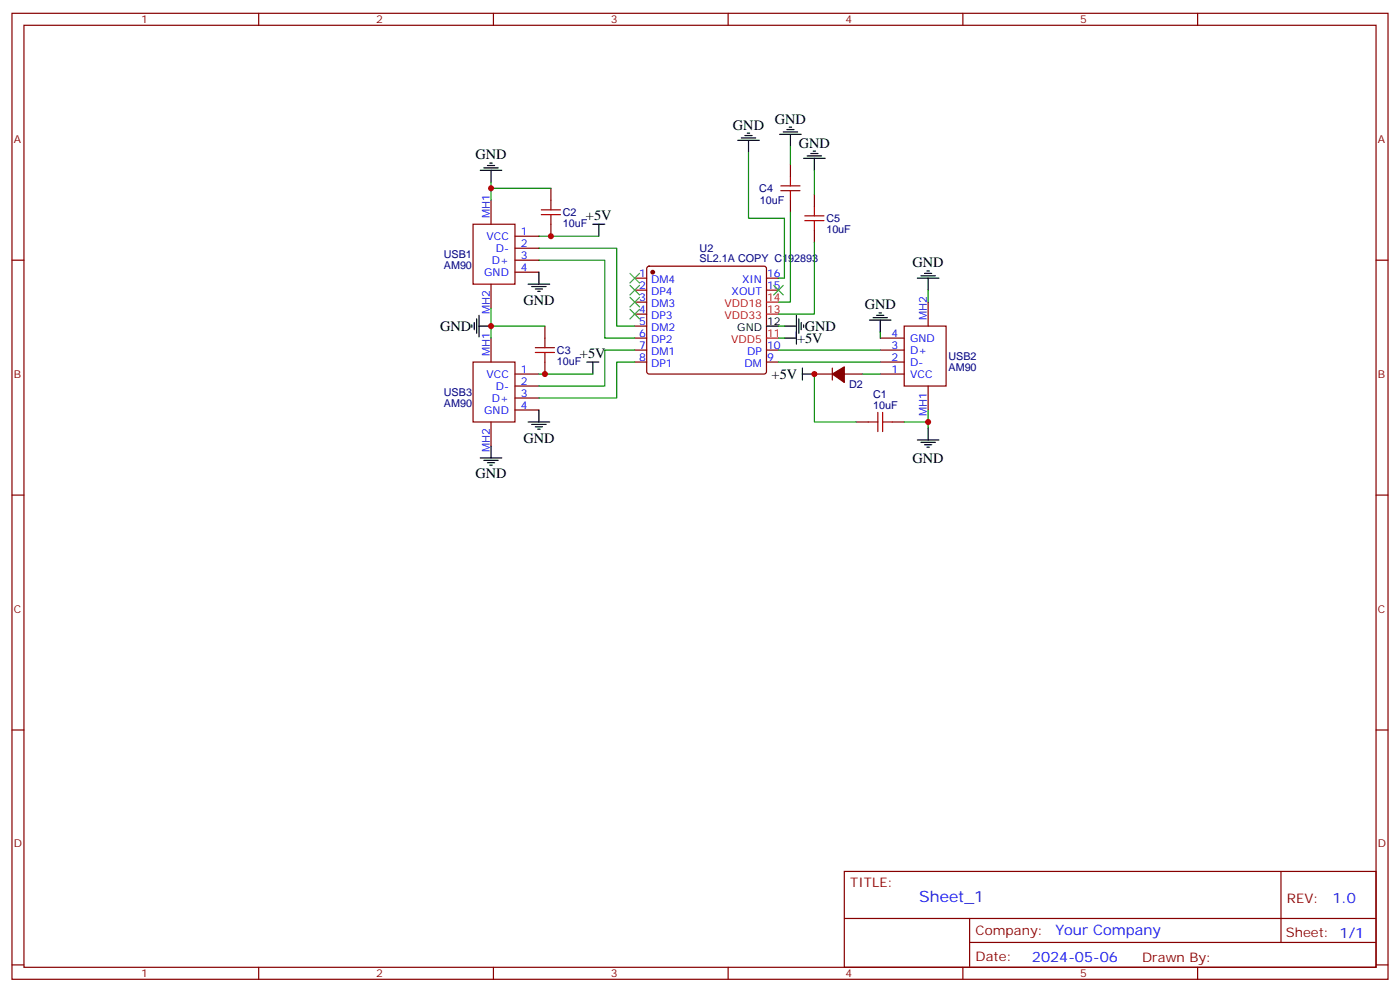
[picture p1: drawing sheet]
<svg xmlns="http://www.w3.org/2000/svg" width="412mm" height="292mm" viewBox="0 0 412 292" stroke-linecap="round" stroke-linejoin="round" font-family="sans-serif">
<g fill="none" stroke="#870000" stroke-width=".35">
<path d="M3.5 3.9h405.4v284.4h-405.4zM7.1 7.4h398.2v277.3h-398.2zM76.2 3.9v3.5M145.3 3.9v3.5M214.5 3.9v3.5M283.6 3.9v3.5M352.8 3.9v3.5M144.6 58.9v7.1M162.3 55.4v3.5M232.8 48.4v3.5M232.8 58.9v3.6M239.9 57.2v3.5"/>
<path d="M3.5 76.6h3.6M139.3 66h12.4v17.6h-12.4zM151.7 76.6h7M151.7 73.1h7M151.7 69.5h7M162.3 66v3.5M190.7 78.6l.5-.2h33.9l.5 .2 .2 .5v30.3l-.3 .5-.4 .2h-33.9l-.5-.2-.2-.5v-30.3zM239.9 67.8v3.5M405.3 76.6h3.6M144.6 83.6v7.1M144.6 99.5v7.1M151.7 80.1h7"/>
<path d="M160.5 96v3.5M187 81.9h3.5M187 85.4h3.5M187 88.9h3.5M187 92.5h3.5M187 96h3.5M187 99.5h3.5M225.8 81.9h3.5M225.8 85.4h3.5M259.3 99.5h7M266.3 96h12.4v17.6h-12.4zM273.4 88.9v7.1"/>
<path d="M139.3 106.6h12.4v17.6h-12.4zM151.7 110.1h7M151.7 117.2h7M151.7 113.6h7M160.5 106.6v3.5M187 103h3.5M187 106.6h3.5M225.8 103h3.5M225.8 106.6h3.5M239.9 110.1h5.3M245.2 108.3v3.6M248.7 110.1h5.3"/>
<path d="M259.3 103h7M259.3 106.6h7M259.3 110.1h7M273.4 113.6v7.1M144.6 124.2v7.1M151.7 120.7h7M252.2 124.2h3.6M262.8 124.2h3.5M3.5 145.7h3.6M405.3 145.7h3.6M3.5 214.9h3.6M405.3 214.9h3.6"/>
<path d="M248.7 256.5h156.6v28.2h-156.6zM377.3 256.5v20.9M248.7 270.4h156.5M285.6 277.4h119.6M285.6 270.4v14.1M3.5 284h3.6M76.2 284.7v3.6M145.3 284.7v3.6M214.5 284.7v3.6M283.6 284.7v3.6M352.8 284.7v3.6M405.3 284h3.6"/>
</g>
<g fill="#870000" stroke="#870000" stroke-width=".35">
<path d="M245.2 110.1l3.5-2.1v4.6z"/>
<circle cx="192.3" cy="80.1" r=".53"/>
</g>
<path d="M225.8 99.5h3.5M225.8 92.5h3.5M225.8 88.9h3.5" fill="none" stroke="#f00" stroke-width=".35"/>
<g fill="none" stroke="#000" stroke-width=".35">
<path d="M219.4 39.9h2.1M220.1 39.2h.7M229.7 39.5h6.3M230.7 38.8h4.2M231.8 38.1h2.1M232.5 37.4h.7M232.8 39.5v3.6M141.5 50.1h6.3M142.5 49.4h4.3M143.6 48.7h2.1M144.3 48h.7M144.6 50.1v3.6"/>
<path d="M217.3 41.3h6.4M218.4 40.6h4.2M220.5 41.3v3.5M236.7 46.6h6.4M237.8 45.9h4.2M238.8 45.2h2.1M239.5 44.5h.7M239.9 46.6v3.5M174.6 66h3.6M176.4 66v3.5M273 79.8h.8M139 95.6v.7"/>
<path d="M139.7 94.9v2.1M140.4 93.9v4.2M141.1 96h3.5M141.1 92.8v6.4M155.6 83.6h6.3M156.6 84.3h4.3M157.7 85.1h2.1M158.4 85.8h.7M158.7 80.1v3.5M225.8 96h3.5M231.1 96h3.5M231.1 99.5h3.5"/>
<path d="M234.6 92.8v8.5M235.3 93.9v4.2M236 94.9v2.1M236.7 95.6v.7M256.1 94.2h6.4M257.2 93.5h4.2M258.2 92.8h2.1M258.9 92.1h.7M259.3 94.2v3.6M270.2 81.9h6.4M271.3 81.2h4.2M272.3 80.5h2.2"/>
<path d="M273.4 81.9v3.5M172.9 106.6h3.5M174.6 106.6v3.5M236.4 110.1h3.5M236.4 108.3v3.6M141.5 134.8h6.3M142.5 135.5h4.3M143.6 136.2h2.1M144.3 136.9h.7M144.6 131.3v3.5M155.6 124.2h6.3M156.6 124.9h4.3"/>
<path d="M157.7 125.6h2.1M158.4 126.3h.7M158.7 120.7v3.5M270.2 129.5h6.4M271.3 130.2h4.2M272.3 130.9h2.2M273 131.6h.8M273.4 126v3.5"/>
</g>
<g fill="none" stroke="#008700" stroke-width=".35">
<path d="M144.6 53.7v5.2M144.6 55.4h17.7M220.5 44.8v19.4h10.6v17.7h-1.8M232.8 43.1v5.3M239.9 50.1v7.1M158.7 73.1h23v22.9h5.3M158.7 76.6h19.5v22.9h8.8M158.7 69.5h17.7M232.8 62.5v26.4h-3.5M239.9 71.3v21.2h-10.6M144.6 90.7v8.8M144.6 96h15.9"/>
<path d="M229.3 96h1.8M229.3 99.5h1.8M259.3 97.8v1.7M273.4 85.4v3.5M158.7 110.1h15.9M187 103h-8.8v10.6h-19.5M187 106.6h-5.3v10.6h-23M229.3 103h30M229.3 106.6h30M239.9 110.1v14.1h12.3M254 110.1h5.3M266.3 124.2h7.1"/>
<path d="M273.4 120.7v5.3"/>
</g>
<g fill="none" stroke="#a10000" stroke-width=".35">
<path d="M162.3 58.9v2.9M230 56.1h5.7M230 54.7h5.7M232.8 51.9v2.8M232.8 56.1v2.8M159.5 63.2h5.6M159.5 61.8h5.6M162.3 63.2v2.8M237.1 64.9h5.6M237.1 63.5h5.6M239.9 60.7v2.8M239.9 64.9v2.9"/>
<path d="M160.5 99.5v2.8M157.7 103.8h5.6M157.7 102.3h5.6M160.5 103.8v2.8M255.8 124.2h2.8M258.6 121.4v5.6M260 121.4v5.6M260 124.2h2.8"/>
</g>
<path d="M185.6 80.5l2.8 2.8M185.6 84l2.8 2.8M185.6 87.5l2.8 2.8M185.6 91.1l2.8 2.8M188.4 80.5l-2.8 2.8M188.4 84l-2.8 2.8M188.4 87.5l-2.8 2.8M188.4 91.1l-2.8 2.8M227.9 84l2.8 2.8M230.7 84l-2.8 2.8" fill="none" stroke="#3c3" stroke-width=".35"/>
<g fill="#c00">
<circle cx="144.6" cy="96" r=".88"/>
<circle cx="273.4" cy="124.2" r=".88"/>
<circle cx="144.6" cy="55.4" r=".88"/>
<circle cx="160.5" cy="110.1" r=".88"/>
<circle cx="162.3" cy="69.5" r=".88"/>
<circle cx="239.9" cy="110.1" r=".88"/>
</g>
<text font-size="4.6" fill="#00f" x="270.8" y="265.5">Sheet_1</text>
<g font-size="4.2">
<text x="215.9" y="38.1">GND</text>
<text x="228.2" y="36.4">GND</text>
<text x="140.1" y="46.9">GND</text>
<text x="235.3" y="43.4">GND</text>
<text x="172.6" y="64.9">+5V</text>
<text x="268.8" y="78.7">GND</text>
<text x="154.2" y="89.7">GND</text>
<text x="254.7" y="91">GND</text>
<text x="129.6" y="97.4">GND</text>
<text x="234.8" y="100.9">+5V</text>
<text x="237.1" y="97.4">GND</text>
<text x="170.8" y="105.5">+5V</text>
<text x="227.3" y="111.5">+5V</text>
<text x="154.2" y="130.3">GND</text>
<text x="268.8" y="136.2">GND</text>
<text x="140.1" y="140.8">GND</text>
</g>
<g font-size="4.2" fill="#00f">
<text x="392.5" y="265.8">1.0</text>
<text x="310.9" y="275.3">Your Company</text>
<text x="304" y="283.1">2024-05-06</text>
</g>
<g font-size="3.9" fill="#800">
<text x="250.5" y="261.1">TITLE:</text>
<text x="379.1" y="265.8">REV:</text>
<text x="287.4" y="275.3">Company:</text>
<text x="378.7" y="275.9">Sheet: 1/1</text>
<text x="287.4" y="283">Date:</text>
<text x="336.4" y="283.1">Drawn By:</text>
</g>
<g font-size="3.2" fill="#800">
<text x="41.6" y="6.9">1</text>
<text x="110.8" y="6.9">2</text>
<text x="179.9" y="6.9">3</text>
<text x="249.1" y="6.9">4</text>
<text x="318.2" y="6.9">5</text>
<text x="4.1" y="42">A</text>
<text x="405.9" y="42">A</text>
<text x="4.1" y="111.2">B</text>
<text x="405.9" y="111.2">B</text>
<text x="4.1" y="180.3">C</text>
<text x="405.9" y="180.3">C</text>
<text x="4.1" y="249.4">D</text>
<text x="405.9" y="249.4">D</text>
<text x="41.6" y="287.7">1</text>
<text x="110.8" y="287.7">2</text>
<text x="179.9" y="287.7">3</text>
<text x="249.1" y="287.7">4</text>
<text x="318.2" y="287.7">5</text>
</g>
<g font-size="3.2" fill="#000080">
<text x="223.7" y="56.6">C4</text>
<text x="165.8" y="63.6">C2</text>
<text x="223.8" y="60.1">10uF</text>
<text x="243.4" y="65.4">C5</text>
<text x="165.8" y="66.8">10uF</text>
<text x="243.4" y="68.6">10uF</text>
<text x="130.7" y="75.9">USB1</text>
<text x="206.1" y="77.2">SL2.1A COPY C192893</text>
<text x="206.1" y="74">U2</text>
<text x="130.7" y="79.1">AM90</text>
<text x="164" y="107.4">10uF</text>
<text x="164" y="104.2">C3</text>
<text x="279.4" y="105.9">USB2</text>
<text x="279.4" y="109.1">AM90</text>
<text x="130.7" y="119.7">AM90</text>
<text x="130.7" y="116.5">USB3</text>
<text x="250.1" y="114.3">D2</text>
<text x="257.2" y="117.2">C1</text>
<text x="257.2" y="120.3">10uF</text>
</g>
<g font-size="3.2" fill="#00f">
<text x="144.3" y="64.2" transform="rotate(-90 144.3 64.2)">MH1</text>
<text x="143.3" y="70.6">VCC</text>
<text x="153.5" y="69.2">1</text>
<text x="144.9" y="77.6">D+</text>
<text x="146" y="74.1">D-</text>
<text x="153.5" y="76.2">3</text>
<text x="153.5" y="72.7">2</text>
<text x="142.6" y="81.2">GND</text>
<text x="153.5" y="79.8">4</text>
<text x="188.3" y="81.5">1</text>
<text x="191.8" y="83.3">DM4</text>
<text x="218.6" y="83.3">XIN</text>
<text x="226" y="81.5">16</text>
<text x="188.3" y="85.1">2</text>
<text x="188.3" y="88.6">3</text>
<text x="191.8" y="86.8">DP4</text>
<text x="215.5" y="86.8">XOUT</text>
<text x="226" y="85.1">15</text>
<text x="144.3" y="92.5" transform="rotate(-90 144.3 92.5)">MH2</text>
<text x="188.3" y="92.1">4</text>
<text x="188.3" y="95.6">5</text>
<text x="191.8" y="90.3">DM3</text>
<text x="191.8" y="93.9">DP3</text>
<text x="273" y="94.2" transform="rotate(-90 273 94.2)">MH2</text>
<text x="188.3" y="99.2">6</text>
<text x="191.8" y="97.4">DM2</text>
<text x="191.8" y="100.9">DP2</text>
<text x="262.6" y="99.2">4</text>
<text x="268.1" y="100.6">GND</text>
<text x="144.3" y="104.8" transform="rotate(-90 144.3 104.8)">MH1</text>
<text x="188.3" y="102.7">7</text>
<text x="188.3" y="106.2">8</text>
<text x="191.8" y="104.5">DM1</text>
<text x="191.8" y="108">DP1</text>
<text x="219.4" y="108">DM</text>
<text x="220.1" y="104.5">DP</text>
<text x="226" y="106.2">9</text>
<text x="226" y="102.7">10</text>
<text x="262.6" y="102.7">3</text>
<text x="262.6" y="106.2">2</text>
<text x="268.1" y="104.1">D+</text>
<text x="268.1" y="107.6">D-</text>
<text x="143.3" y="111.2">VCC</text>
<text x="153.5" y="113.3">2</text>
<text x="153.5" y="109.7">1</text>
<text x="262.6" y="109.7">1</text>
<text x="268.1" y="111.2">VCC</text>
<text x="144.9" y="118.2">D+</text>
<text x="146" y="114.7">D-</text>
<text x="153.5" y="116.8">3</text>
<text x="142.6" y="121.7">GND</text>
<text x="153.5" y="120.3">4</text>
<text x="273" y="122.5" transform="rotate(-90 273 122.5)">MH1</text>
<text x="144.3" y="133.1" transform="rotate(-90 144.3 133.1)">MH2</text>
</g>
<g font-size="3.2" fill="#f00">
<text x="226" y="88.6">14</text>
<text x="213.4" y="93.9">VDD33</text>
<text x="213.4" y="90.3">VDD18</text>
<text x="226" y="92.1">13</text>
<text x="215.4" y="100.9">VDD5</text>
<text x="226" y="99.2">11</text>
</g>
<g font-size="3.2">
<text x="226" y="95.6">12</text>
<text x="217.2" y="97.4">GND</text>
</g>
</svg>
